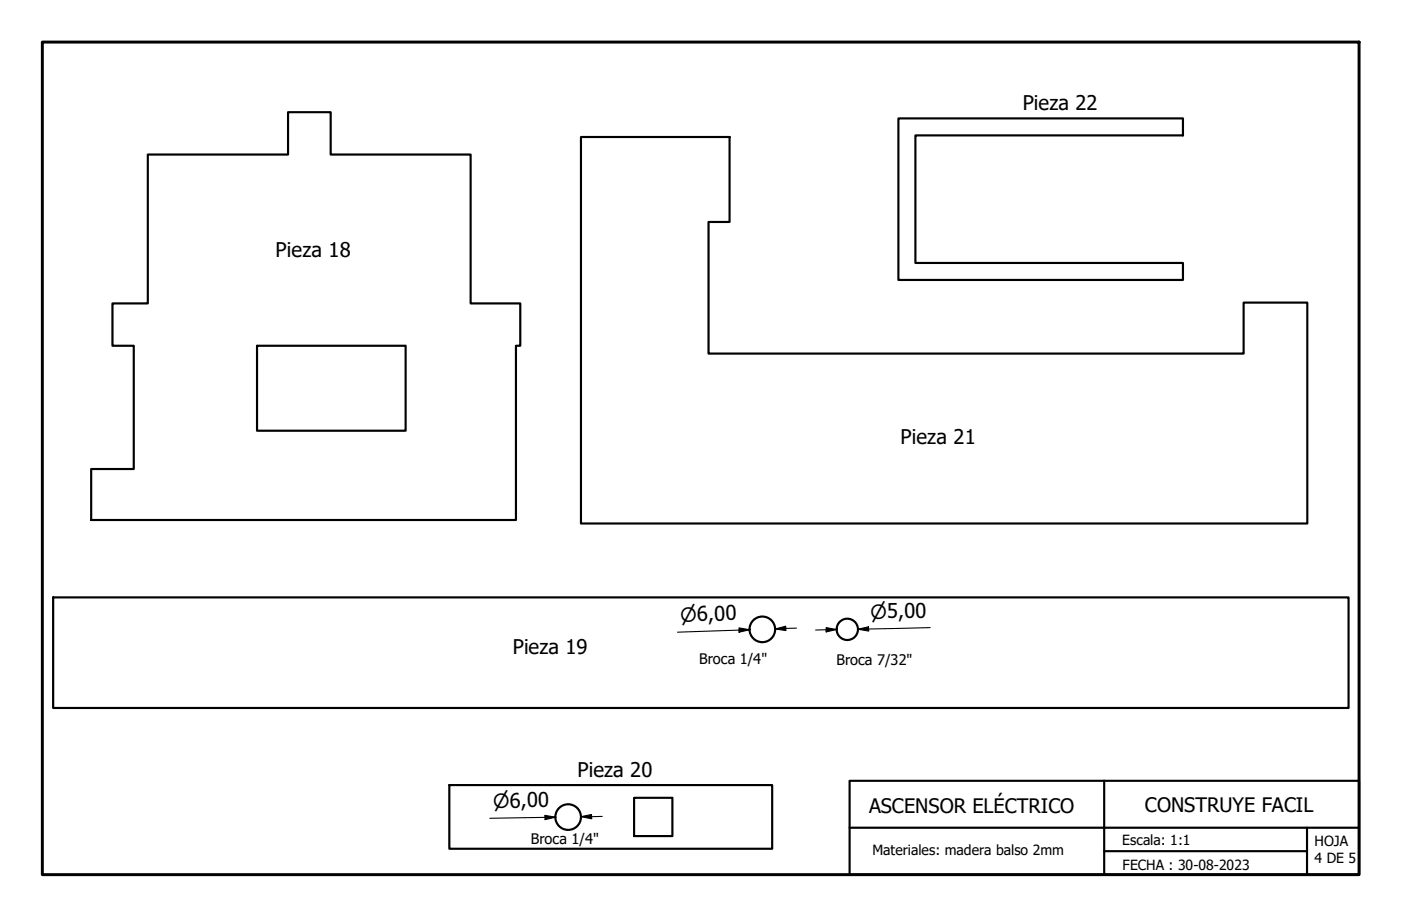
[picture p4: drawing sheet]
<svg xmlns="http://www.w3.org/2000/svg" width="330mm" height="216mm" viewBox="0 0 330 216" stroke-linecap="round" stroke-linejoin="round" font-family="sans-serif">
<!-- layer: Visible (ISO) -->
<g fill="none" stroke="#000" stroke-width=".51">
<path d="M34.8 36.4h33v-10h10.1v10h32.9v35h11.7v10h-1v41h-100v-12h10v-29h-5v-10h8.3zM136.8 32.3h35v20h-5v30.9h126v-12h15v52.1h-171zM211.5 27.9h67v4h-63v30h63v4h-67zM60.5 81.4h35v20h-35zM12.5 140.7h305v26h-305zM105.8 184.8h76v15h-76zM149.3 187.8h9v9h-9z"/>
<circle cx="179.5" cy="148.2" r="3"/>
<circle cx="199.5" cy="148.2" r="2.51"/>
<circle cx="133.8" cy="192.4" r="3"/>
</g>
<!-- layer: Borde (ISO) -->
<path d="M10 9.9h310v196h-310z" fill="none" stroke="#000" stroke-width=".7"/>
<path d="M200 183.8h120v22.1h-120zM200 194.9h120M260 183.8v22.1M307.7 194.9v11M260 200.4h47.7" fill="none" stroke="#000" stroke-width=".51"/>
<!-- layer: Cota (ISO) -->
<path d="M174 147.8l2.5 .5-2.5 .5zM174 148.3h2.5l-17 .5M182.5 148.1l2.5-.7v1.1zM187.5 147.9l-5 .2M194.5 147.8l2.5 .4-2.5 .6zM197 148.2l-5 .1M202 148.1l2.5-.5v1zM219 147.8l-17 .3h2.5M128.3 192l2.5 .4-2.5 .6zM128.3 192.5l2.5-.1-15.5 .3M136.8 192.3l2.5-.5v1zM141.8 192.2l-5 .1" fill="none" stroke="#000" stroke-width=".25"/>
<path d="M174 147.8l2.5 .5-2.5 .5zM182.5 148.1l2.5-.7v1.1zM194.5 147.8l2.5 .4-2.5 .6zM202 148.1l2.5-.5v1zM128.3 192l2.5 .4-2.5 .6zM136.8 192.3l2.5-.5v1z" fill="#000"/>
<g font-size="4.8">
<text x="240.8" y="25.8">Pieza 22</text>
<text x="64.9" y="60.6">Pieza 18</text>
<text x="212" y="104.5">Pieza 21</text>
<text x="120.7" y="154">Pieza 19</text>
<text x="136" y="183">Pieza 20</text>
</g>
<g font-size="4.7">
<text x="204.6" y="191.3">ASCENSOR ELÉCTRICO</text>
<text x="269.6" y="191.2">CONSTRUYE FACIL</text>
</g>
<g font-size="4.6">
<text x="160.2" y="146.4" transform="rotate(-2 160.2 146.4)">⌀6,00</text>
<text x="204.9" y="145.7" transform="rotate(-1 204.9 145.7)">⌀5,00</text>
<text x="116.1" y="190.2" transform="rotate(-1 116.1 190.2)">⌀6,00</text>
</g>
<g font-size="3.4">
<text x="164.6" y="156.4">Broca 1/4&quot;</text>
<text x="196.9" y="156.7">Broca 7/32&quot;</text>
<text x="125" y="198.6">Broca 1/4&quot;</text>
</g>
<g font-size="3.3">
<text x="205.4" y="201.3">Materiales: madera balso 2mm</text>
<text x="264.2" y="198.9">Escala: 1:1</text>
<text x="309.5" y="199.3">HOJA</text>
<text x="309.5" y="203.3">4 DE 5</text>
<text x="264.3" y="204.7">FECHA : 30-08-2023</text>
</g>
</svg>
